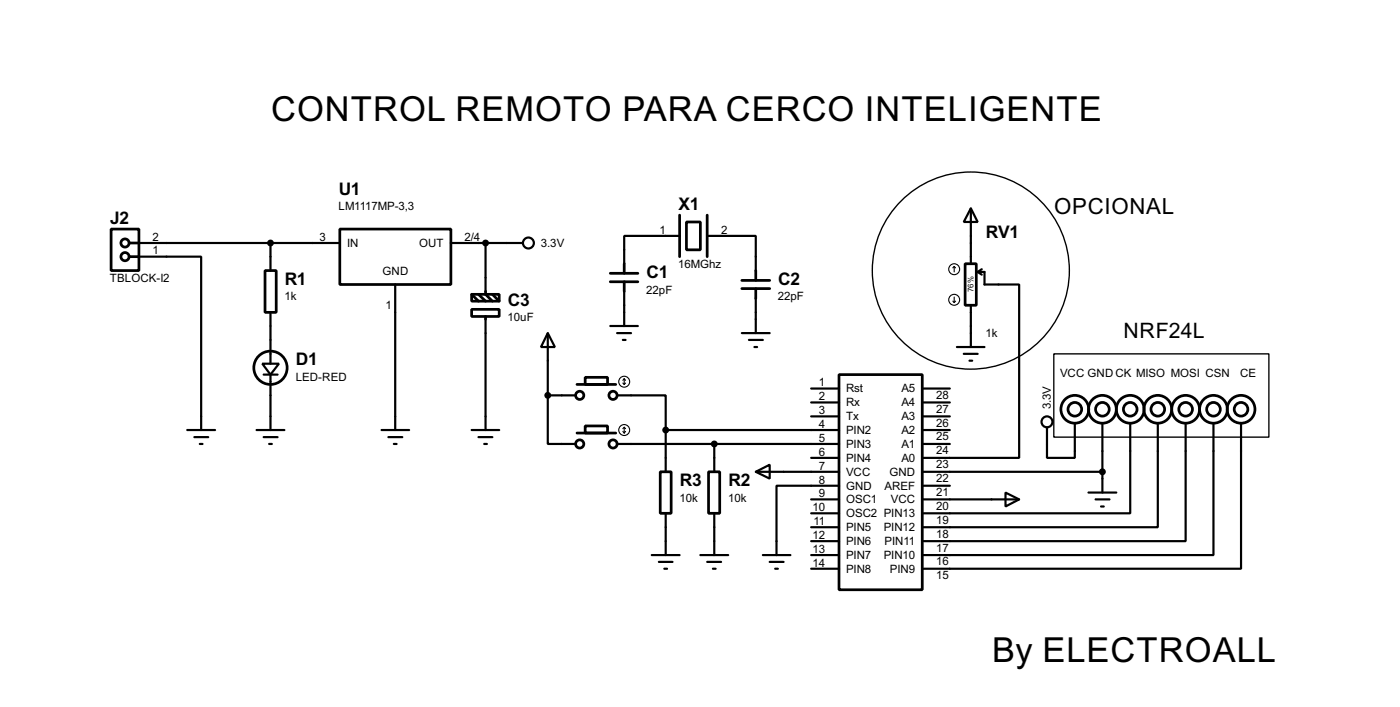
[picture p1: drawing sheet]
<svg xmlns="http://www.w3.org/2000/svg" width="256mm" height="129mm" viewBox="0 0 256 129" stroke-linecap="round" stroke-linejoin="round" font-family="sans-serif">
<g fill="none" stroke="#000" stroke-width=".4">
<path d="M177.9 38.2l1.2 2.5h-2.5zM177.9 38.2v10.1M25.5 47h11.4v31.8M25.5 44.5h36.8M49.6 44.5v5.1M49.6 57.2v9.4M72.4 52.1v26.7M82.6 44.5h13.2M89 44.5v8.9M89 58.5v20.3M111.8 59.7h5.1M114.4 53.4v6.3"/>
<path d="M124.5 43.2h-10.1v5.1M129.6 43.2h8.9v6.4M138.5 54.7v6.3M177.9 55.9v7.7M179.1 49.8h1.3v2.3h6.3v31.8h-17.7M179.1 49.8l.8 .5M179.9 49.3l-.8 .5M34.3 78.8h5.1M47 78.8h5.1M48.1 66.6h3l-1.5 2zM48.3 68.6h2.6M49.6 68.6v10.2"/>
<path d="M69.9 78.8h5.1M86.4 78.8h5.1M100.4 61l1.3 2.6h-2.6zM100.4 72.4v8.9h5.1M100.4 72.4h5.1M100.4 61v11.4M113.1 72.4h8.9v6.4M113.1 61h2.5M114.1 62.3h.5M122 78.8h31.7M122 78.8v7.6M135.9 61h5.1"/>
<path d="M137.2 62.3h2.6M138.2 63.6h.5M148.6 71.2h5.1M148.6 73.7h5.1M148.6 76.3h5.1M169 78.8h5M169 71.2h5M169 73.7h5M169 76.3h5M175.3 63.6h5.1M176.6 64.8h2.5M177.6 66.1h.5"/>
<path d="M196.9 77.5v6.4h-5.1v-5.6M202 77.5v12.7M207.1 77.5v16.5h-38.1M212.1 77.5v19.1h-43.1M217.2 77.5v21.6h-48.2M222.3 77.5v24.2h-53.3M227.4 77.5v26.7h-58.4M35.6 80.1h2.6M36.6 81.3h.5M48.3 80.1h2.6M49.3 81.3h.5M71.2 80.1h2.5"/>
<path d="M72.2 81.3h.5M87.7 80.1h2.5M88.7 81.3h.5M113.1 81.3h40.6M122 94v7.7M130.9 81.3v5.1M130.9 94v7.7M138.5 86.4l2.5-1.3v2.6zM138.5 86.4h15.2M148.6 91.5h5.1M148.6 83.9h5.1M148.6 94h5.1"/>
<path d="M148.6 96.6h5.1M148.6 99.1h5.1M153.7 89h-11.4v12.7M169 86.4h33M169 91.5h17.7M169 81.3h5M169 89h5M184.2 90.2l2.5 1.3-2.5 1.3zM199.4 90.2h5.1M200.7 91.5h2.6M201.7 92.8h.5M119.4 101.7h5.1"/>
<path d="M120.7 102.9h2.5M121.7 104.2h.5M128.3 101.7h5.1M129.6 102.9h2.5M130.6 104.2h.5M139.8 101.7h5M141 102.9h2.6M142 104.2h.5M148.6 101.7h5.1M148.6 104.2h5.1"/>
<circle cx="96.8" cy="44.5" r="1"/>
<circle cx="191.8" cy="77.3" r="1"/>
</g>
<g fill="none" stroke="#000" stroke-width=".5">
<path d="M124.5 39.4v7.6M129.6 39.4v7.6M20.4 42h5.1v7.6h-5.1zM23.7 47h1.8M23.7 44.5h1.8M48.6 49.6h2v7.6h-2zM62.3 42h20.3v10.1h-20.3zM86.4 56.7h5.1v1.3h-5.1zM86.4 53.9h5.1v1.3h-5.1zM86.4 53.9l1.3 1.3M87.7 53.9l1.3 1.3M89 53.4v.5l1.2 1.3"/>
<path d="M89 58v.5M90.2 53.9l1.3 1.3M111.8 50.1h5.1M111.8 51.6h5.1M114.4 48.3v1.8M114.4 51.6v1.8M125.8 40.7h2.5v5.1h-2.5zM135.9 51.4h5.1M135.9 52.9h5.1M138.5 49.6v1.8M138.5 52.9v1.8M176.8 48.3h2.1v7.6h-2.1z"/>
<path d="M105.7 70.4h7.1M105.7 79.3h7.1M107.2 69.1h4.1v1.3h-4.1zM107.2 78h4.1v1.3h-4.1zM153.7 68.6h15.3v39.4h-15.3zM121 86.4h2v7.6h-2zM129.8 86.4h2.1v7.6h-2.1z"/>
<circle cx="22.9" cy="44.5" r=".75"/>
<circle cx="22.9" cy="47" r=".75"/>
<circle cx="49.5" cy="67.4" r="3.1"/>
<circle cx="106.2" cy="72.4" r=".75"/>
<circle cx="112.3" cy="72.4" r=".75"/>
<circle cx="196.9" cy="75" r="2.55"/>
<circle cx="196.9" cy="75" r="1.25"/>
<circle cx="201.9" cy="75" r="2.55"/>
<circle cx="201.9" cy="75" r="1.25"/>
<circle cx="207" cy="75" r="2.55"/>
<circle cx="207" cy="75" r="1.25"/>
<circle cx="212.1" cy="75" r="2.55"/>
<circle cx="212.1" cy="75" r="1.25"/>
<circle cx="217.2" cy="75" r="2.55"/>
<circle cx="217.2" cy="75" r="1.25"/>
<circle cx="222.3" cy="75" r="2.55"/>
<circle cx="222.3" cy="75" r="1.25"/>
<circle cx="227.3" cy="75" r="2.55"/>
<circle cx="227.3" cy="75" r="1.25"/>
<circle cx="106.2" cy="81.3" r=".75"/>
<circle cx="112.3" cy="81.3" r=".75"/>
</g>
<g fill="#000" stroke="#000" stroke-width=".25">
<circle cx="49.5" cy="44.5" r=".5"/>
<circle cx="88.9" cy="44.5" r=".5"/>
<circle cx="100.3" cy="72.4" r=".5"/>
<circle cx="121.9" cy="78.8" r=".5"/>
<circle cx="130.8" cy="81.3" r=".5"/>
<circle cx="201.9" cy="86.4" r=".5"/>
</g>
<g fill="none" stroke="#000" stroke-width=".2">
<path d="M174.6 55.2l.2 .2M174.8 48.8l-.2 .3M174.8 48.8l.3 .3M174.8 48.8v1M174.8 54.4v1M175.1 55.2l-.3 .2M114.1 70.2l.3 .2M114.1 79l.3 .3M114.4 69.4v1M114.4 78.3v1M114.4 69.4l-.3 .3M114.4 69.4l.2 .3"/>
<path d="M114.4 78.3l-.3 .2M114.4 78.3l.2 .2M114.6 70.2l-.2 .2M114.6 79l-.2 .3"/>
<circle cx="174.8" cy="49.3" r="1"/>
<circle cx="174.8" cy="54.9" r="1"/>
<circle cx="114.3" cy="78.8" r="1"/>
<circle cx="114.3" cy="69.9" r="1"/>
</g>
<g fill="none" stroke="#000" stroke-width=".25">
<path d="M193.1 64.8h39.4v15.3h-39.4z"/>
<circle cx="177.8" cy="49.6" r="18.1"/>
</g>
<g font-size="7.1">
<text x="49.7" y="22.2">CONTROL REMOTO PARA CERCO INTELIGENTE</text>
<text x="181.8" y="121.3">By ELECTROALL</text>
</g>
<text font-size="4.6" x="193.1" y="39.3">OPCIONAL</text>
<text font-size="4.4" x="205.8" y="62">NRF24L</text>
<g font-size="3.6">
<text x="62.1" y="35.6">U1</text>
<text x="20.2" y="41.1">J2</text>
<text x="124.3" y="38.5">X1</text>
<text x="180.6" y="43.7">RV1</text>
<text x="52.2" y="52.2">R1</text>
<text x="118.5" y="50.9">C1</text>
<text x="142.6" y="52.2">C2</text>
<text x="93.1" y="56">C3</text>
<text x="54.2" y="66.9">D1</text>
<text x="124.6" y="89">R3</text>
<text x="133.5" y="89">R2</text>
</g>
<g font-size="2.4">
<text x="62" y="38.5">LM1117MP-3,3</text>
<text x="28" y="46.6">1</text>
<text x="28" y="44.1">2</text>
<text x="58.6" y="44.1">3</text>
<text x="63.6" y="45.2">IN</text>
<text x="76.8" y="45.2">OUT</text>
<text x="85.1" y="44.1">2/4</text>
<text x="99.1" y="45.2">3.3V</text>
<text x="120.8" y="42.8">1</text>
<text x="132.1" y="42.8">2</text>
<text x="20.1" y="51.7">TBLOCK-I2</text>
<text x="70.1" y="50.4">GND</text>
<text x="118.4" y="53.8">22pF</text>
<text x="124.3" y="49.2">16MGhz</text>
<text x="52.1" y="55">1k</text>
<text x="70.7" y="56.6">1</text>
<text x="93" y="58.9">10uF</text>
<text x="142.5" y="55">22pF</text>
<text x="180.6" y="61.8">1k</text>
<text x="54.2" y="69.8">LED-RED</text>
<text x="150" y="70.8">1</text>
<text x="155" y="71.9">Rst</text>
<text x="165.1" y="71.9">A5</text>
<text x="194.2" y="69.1">VCC GNDCK MISO MOSI CSN</text>
<text x="227.2" y="69.1">CE</text>
<text x="150" y="73.3">2</text>
<text x="150" y="75.9">3</text>
<text x="155" y="74.4">Rx</text>
<text x="155" y="77">Tx</text>
<text x="165.1" y="77">A3</text>
<text x="165.1" y="74.4">A4</text>
<text x="171.5" y="73.1">28</text>
<text x="171.5" y="75.6">27</text>
<text x="192.5" y="75" transform="rotate(-90 192.5 75)">3.3V</text>
<text x="150" y="78.4">4</text>
<text x="150" y="80.9">5</text>
<text x="150" y="83.5">6</text>
<text x="155" y="79.5">PIN2</text>
<text x="155" y="82">PIN3</text>
<text x="165.1" y="82">A1</text>
<text x="165.1" y="79.5">A2</text>
<text x="171.5" y="83.2">24</text>
<text x="171.5" y="80.7">25</text>
<text x="171.5" y="78.2">26</text>
<text x="150" y="86">7</text>
<text x="150" y="88.6">8</text>
<text x="155" y="84.6">PIN4</text>
<text x="155" y="87.1">VCC</text>
<text x="155" y="89.7">GND</text>
<text x="162" y="89.7">AREF</text>
<text x="162.9" y="87.1">GND</text>
<text x="165.1" y="84.6">A0</text>
<text x="171.5" y="88.3">22</text>
<text x="171.5" y="85.8">23</text>
<text x="124.5" y="91.9">10k</text>
<text x="133.4" y="91.9">10k</text>
<text x="148.9" y="93.6">10</text>
<text x="150" y="91.1">9</text>
<text x="155" y="92.2">OSC1</text>
<text x="155" y="94.7">OSC2 PIN13</text>
<text x="163.2" y="92.2">VCC</text>
<text x="171.5" y="95.9">19</text>
<text x="171.5" y="93.4">20</text>
<text x="171.5" y="90.8">21</text>
<text x="148.9" y="98.7">12</text>
<text x="148.9" y="101.2">13</text>
<text x="149" y="96.2">11</text>
<text x="155" y="97.3">PIN5</text>
<text x="155" y="99.8">PIN6</text>
<text x="161.9" y="97.3">PIN12</text>
<text x="162" y="99.8">PIN11</text>
<text x="171.5" y="101">17</text>
<text x="171.5" y="98.5">18</text>
<text x="148.9" y="103.8">14</text>
<text x="155" y="102.4">PIN7</text>
<text x="155" y="104.9">PIN8</text>
<text x="161.9" y="102.4">PIN10</text>
<text x="163" y="104.9">PIN9</text>
<text x="171.5" y="103.6">16</text>
<text x="171.5" y="106.1">15</text>
</g>
<text font-size="1.6" x="178.4" y="53.5" transform="rotate(-90 178.4 53.5)">76%</text>
</svg>
